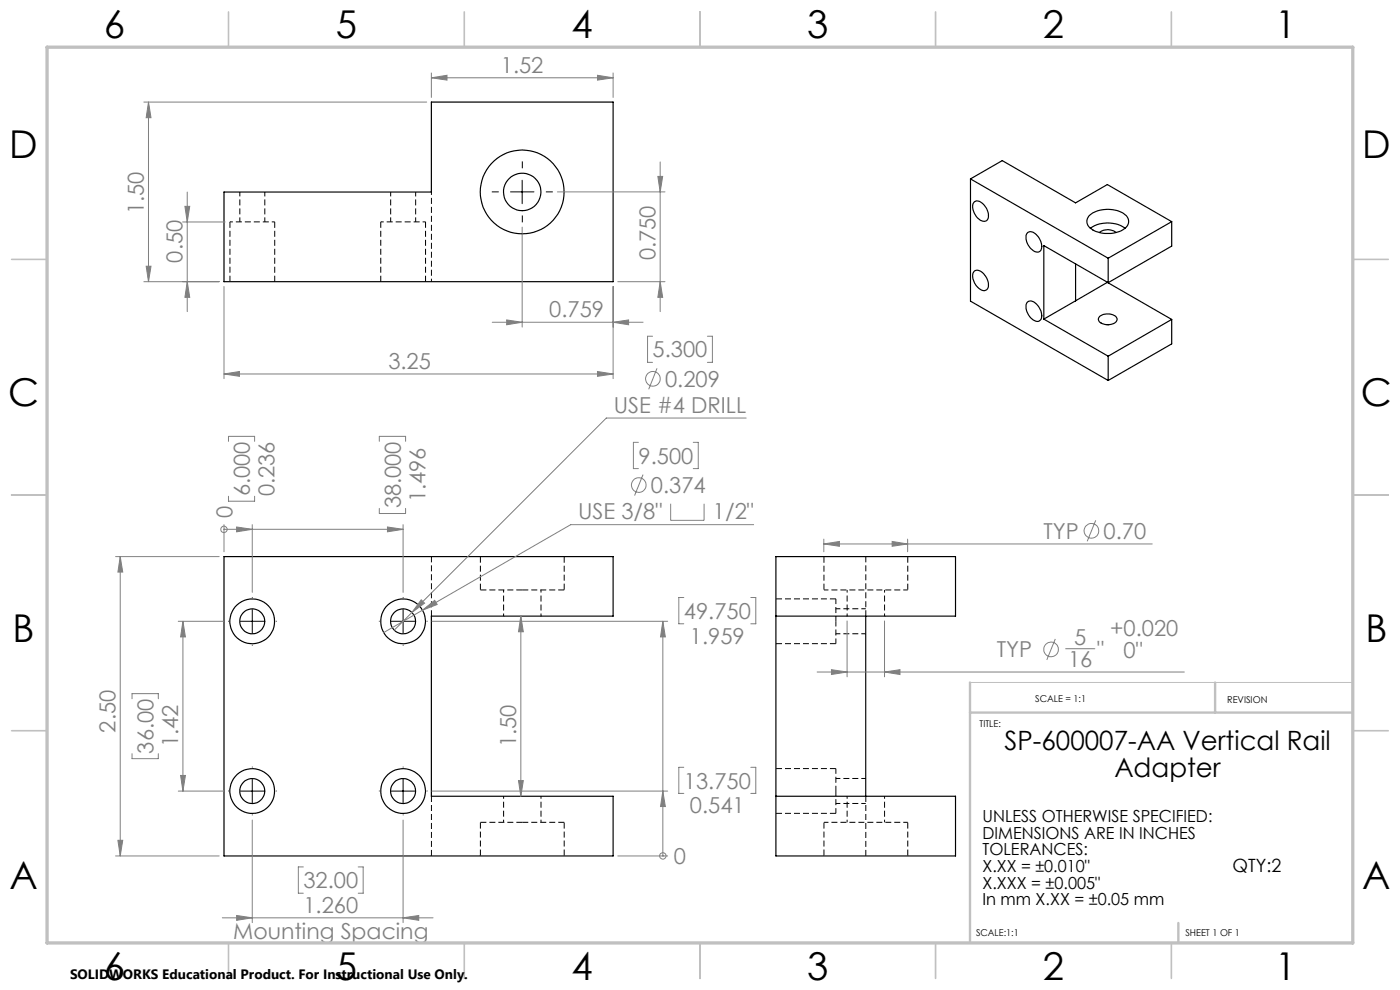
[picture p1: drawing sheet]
<svg xmlns="http://www.w3.org/2000/svg" width="297mm" height="210mm" viewBox="0 0 297 210" stroke-linecap="round" stroke-linejoin="round" font-family="sans-serif">
<g fill="none" stroke="#000" stroke-width=".21" stroke-dasharray="1.3 .6" stroke-linecap="butt">
<path d="M48.8 47.1v12.7M58.3 59.8v-12.7M80.8 47.1v12.7M90.3 59.8v-12.7M91.5 118v12.7M183.7 118v12.7M110.8 125.1h-8.9M119.7 125.1h-8.9M164.6 136.5h12.7M177.3 127h-12.7M91.5 168.9v12.6M101.9 174.4h8.9"/>
<path d="M110.8 174.4h8.9M164.6 172.5h12.7M177.3 163h-12.7M183.7 168.9v12.6"/>
</g>
<path d="M101.9 118v7.1M174.8 118v7.1M119.7 125.1v-7.1M192.6 125.1v-7.1M101.9 174.4v7.1M174.8 174.4v7.1M119.7 181.5v-7.1M192.6 181.5v-7.1" fill="none" stroke="#000" stroke-width=".21" stroke-dasharray="1.3 .6" stroke-dashoffset="-.1" stroke-linecap="butt"/>
<path d="M106.8 125.1v5.6M114.8 130.7v-5.6M179.7 125.1v5.6M187.7 130.7v-5.6M106.8 168.9v5.5M114.8 174.4v-5.5M179.7 168.9v5.5M187.7 174.4v-5.5" fill="none" stroke="#000" stroke-width=".21" stroke-dasharray="1.3 .6" stroke-dashoffset=".7" stroke-linecap="butt"/>
<g fill="none" stroke="#000" stroke-width=".25">
<path d="M205.9 38l6.7-3.9 15.6 8.9 6.7-3.9 13.7 7.9M205.9 38l29.2 16.8M205.9 38v25.9l29.2 16.8M47.5 40.7h44v-19h38.6v38.1h-82.6zM206.6 57.6a1.57 1.57 0 0 1 2.3 .7 2.35 2.35 0 0 1 .3 3.2 2.12 2.12 0 0 1-2.5-1.5 2.32 2.32 0 0 1-.1-2.4zM206.7 42.8a1.82 1.82 0 0 1 2.4 1.1 2.3 2.3 0 0 1 .1 2.9 2.31 2.31 0 0 1-2.6-1.8 1.98 1.98 0 0 1 .1-2.2zM218.1 49.3a1.66 1.66 0 0 1 2.1 .9 2.7 2.7 0 0 1 .5 3.1 1.56 1.56 0 0 1-2.2-.7 2.55 2.55 0 0 1-.4-3.3zM228.2 56v7.8M231.1 45.7a6.5 6.5 0 0 1 7.8 0 1.87 1.87 0 0 1-.7 3.1 6.4 6.4 0 0 1-7.3-.8 1.72 1.72 0 0 1 .2-2.3zM231.3 48.4a6.5 6.5 0 0 1 7.4 0M233.3 49.3a2.72 2.72 0 0 1 3.4 0M234.9 59.9l-6.7 3.9"/>
<path d="M248.6 47v5.2l-13.5 7.8v-5.2M248.6 47l-13.5 7.8M217.9 64.1a1.6 1.6 0 0 1 2.3 .8 2.65 2.65 0 0 1 .5 3 1.67 1.67 0 0 1-2.3-.8 2.64 2.64 0 0 1-.5-3zM221.4 67.7l13.7 7.9M221.4 67.7v-15.6l27.2 15.7M228.2 63.8l-6.8 3.9M233.2 67.2a2.75 2.75 0 0 1 3.7 .2 1.13 1.13 0 0 1-1.2 1.4 2.34 2.34 0 0 1-2.7-1zM234.7 68.9h.6M235.1 75.6v5.1M248.6 67.8v5.1l-13.5 7.8M248.6 67.8l-13.5 7.8M47.5 118.1h82.6v12.6h-38.6v38.2h38.6v12.7h-82.6z"/>
<path d="M164.6 130.7h38.1v-12.6h-38.1v63.5h38.1v-12.7h-38.1M183.7 130.7v38.2"/>
<circle cx="110.8" cy="40.7" r="8.9"/>
<circle cx="110.8" cy="40.7" r="4"/>
<circle cx="53.5" cy="131.8" r="4.7"/>
<circle cx="53.5" cy="131.8" r="2.65"/>
<circle cx="85.5" cy="131.8" r="2.65"/>
<circle cx="85.5" cy="131.8" r="4.8"/>
<circle cx="53.5" cy="167.8" r="4.7"/>
<circle cx="53.5" cy="167.8" r="2.66"/>
<circle cx="85.5" cy="167.8" r="2.66"/>
<circle cx="85.5" cy="167.8" r="4.8"/>
</g>
<path d="M48.8 47.1h9.5M80.8 47.1h9.5M91.5 59.8v-19.1" fill="none" stroke="#000" stroke-width=".21" stroke-dasharray="1.3 .6" stroke-dashoffset=".6" stroke-linecap="butt"/>
<path d="M50.9 40.7v6.4M56.2 47.1v-6.4M82.9 40.7v6.4M88.2 47.1v-6.4M177.3 134.4h6.4M183.7 129.1h-6.4M192.6 125.1h-17.8M174.8 174.4h17.8M177.3 170.4h6.4M183.7 165.1h-6.4" fill="none" stroke="#000" stroke-width=".21" stroke-dasharray="1.3 .6" stroke-dashoffset=".3" stroke-linecap="butt"/>
<path d="M177.3 131.8v4.7M177.3 127v4.8M177.3 167.8v4.7M177.3 163v4.8" fill="none" stroke="#000" stroke-width=".21" stroke-dasharray="1.3 .6" stroke-dashoffset=".2" stroke-linecap="butt"/>
<g fill="none" stroke="#808080" stroke-width=".21">
<path d="M91.5 16.5l3.3-.5v1zM91.5 15.5v5.2M91.5 16.5h38.6M126.8 16l3.3 .5-3.3 .5zM130.1 15.5v5.2M30.5 21.7h60M31.5 21.7l.5 3.3h-1zM31.5 21.7v38.1M139.6 37.4h1l-.5 3.3zM140.1 34.4v31.7M30.5 59.8h16M31 56.5h1l-.5 3.3z"/>
<path d="M38.7 47.1h9.1M39.2 43.8h1.1l-.6 3.3zM39.7 59.8l.6 3.3h-1.1zM39.7 40.7v25.4M110.8 48.2v21.2M118.3 40.7h22.8M131.1 59.8h10M140.1 59.8l.5 3.3h-1zM47.5 79.3l3.3-.5v1zM47.5 60.8v19.5M47.5 79.3h82.6M104.4 68.4h32"/>
<path d="M107.5 67.9l3.3 .5-3.3 .5zM126.8 78.8l3.3 .5-3.3 .5zM130.1 68.4l3.2-.5v1zM130.1 60.8v19.5M138.4 71.3h-1v5.6h1M139.4 78.1l-1.8 4.5M150.1 71.3h1v5.6h-1M48.5 93.6v-1h5.5v1M80.5 93.6v-1h5.5v1M135.4 93.8h-1v5.6h1M147.1 93.8h1v5.6h-1M158.3 88.7h-29.7l-45 45"/>
<path d="M24.5 118.1h22M25.5 118.1l.5 3.2h-1zM25.5 118.1v63.5M47.5 112.3h.1M47.5 111.3v5.7M47.5 112.3h38M48.5 105.3v1h5.5v-1M50.2 111.8l3.3 .5-3.3 .5zM53.5 111.3v14.4M80.5 107.8v1.1h5.5v-1.1M82.2 111.8l3.3 .5-3.3 .5zM85.5 111.3v14.4"/>
<path d="M136.4 100.7l-1.8 4.4M142.3 106.8v3.6h7.1v-3.6M159.9 111.3h-38.8l-31.5 18.1M174.8 115.4l3.3-.5v1zM174.8 114.4v2.6M174.8 115.4h69.6M189.3 114.9l3.2 .5-3.2 .5zM192.5 114.4v2.6M232.4 110.4l-1.8 4.4M37.8 131.8h9.6M38.8 131.8l.5 3.3h-1zM38.8 131.8v36"/>
<path d="M89.4 127.2l.7 .7-2.7 2zM89.6 129.4l2.6-2.1 .5 .9zM89.6 129.4l-8.2 4.8M91.7 131.8h49.9M110.5 130.7l.5 3.3h-1zM110.5 130.7v38.2M140.6 131.8l.5 3.3h-1zM140.6 131.8v49.8M145.1 126.7h-1.1v5.6h1.1M159.3 126.7h1v5.6h-1M179.7 131.7v11.9M187.6 131.7v11.9"/>
<path d="M223.9 135.5l-1.8 4.5M226.1 137.6h6.2M28 148.2v-1.1h5.6v1.1M28 159.9v1h5.6v-1M173.4 142.5h77.8M176.4 142.1l3.3 .4-3.3 .6zM187.6 142.5l3.3-.4v1zM25 178.3h1l-.5 3.3zM37.8 167.8h9.6M38.3 164.5h1l-.5 3.3zM53.5 173.9v21.8M85.5 173.9v21.8"/>
<path d="M91.7 167.8h49.9M110 165.6h1l-.5 3.3zM140.6 167.8l.5 3.3h-1zM145.1 162.8h-1.1v5.5h1.1M159.3 162.8h1v5.5h-1M24.5 181.6h22M47.2 194.7h44.7M50.2 194.2l3.3 .5-3.3 .5zM64.3 183.9h-1v5.6h1M76 183.9h1v5.6h-1M85.5 194.7l3.3-.5v1zM131.1 181.6h10.5"/>
<path d="M140.6 181.6h.1"/>
<circle cx="138.5" cy="80.4" r="1.55"/>
<circle cx="47.5" cy="112.3" r=".68"/>
<circle cx="135.5" cy="102.9" r="1.55"/>
<circle cx="231.5" cy="112.6" r="1.54"/>
<circle cx="223" cy="137.8" r="1.56"/>
<circle cx="140.6" cy="181.5" r=".67"/>
</g>
<g fill="none" stroke="#000" stroke-width=".21" stroke-dasharray="15.2 1.3 1.3 1.3" stroke-linecap="butt">
<path d="M110.8 35.7v-1.5M105.8 40.7h-1.5M110.8 45.7v1.5M115.8 40.7h1.5M48.5 131.8h-.1M53.5 126.8v-.2M53.5 136.8v.1M58.5 131.8h.2M80.5 131.8h-.1M85.5 126.8v-.2M85.5 136.8v.1M90.5 131.8h.2"/>
<path d="M48.5 167.8h-.1M53.5 162.8v-.2M53.5 172.8v.1M58.5 167.8h.2M80.5 167.8h-.1M85.5 162.8v-.2M85.5 172.8v.1M90.5 167.8h.2"/>
</g>
<path d="M110.8 38.2v5M108.3 40.7h5M51 131.8h5M53.5 129.3v5M83 131.8h5M85.5 129.3v5M51 167.8h5M53.5 165.3v5M83 167.8h5M85.5 165.3v5" fill="none" stroke="#000" stroke-width=".21"/>
<path d="M205.8 144.8h81.2" fill="none" stroke="#c0c0c0" stroke-width=".21"/>
<g fill="none" stroke="#c0c0c0" stroke-width=".35">
<path d="M48.5 2.5v7.5M98.5 2.5v7.5M148.5 2.5v7.5M198.5 2.5v7.5M248.5 2.5v7.5M2.5 55h7.5M287 55h7.5M2.5 105h7.5M287 105h7.5M2.5 155h7.5M287 155h7.5M48.5 200v7.5"/>
<path d="M98.5 200v7.5M148.5 200v7.5M198.5 200v7.5M248.5 200v7.5"/>
</g>
<path d="M205.8 144.8v55.2M205.8 151.2h81.2M257.8 144.8v6.4M250 195.8v4.2" fill="none" stroke="#c0c0c0" stroke-width=".5"/>
<path d="M10 10h277v190h-277z" fill="none" stroke="#c0c0c0" stroke-width=".7"/>
<g fill="#808080">
<path d="M126.8 16l3.3 .5-3.3 .5zM91.5 16.5l3.3-.5v1zM187.6 142.5l3.3-.4v1zM176.4 142.1l3.3 .4-3.3 .6zM189.3 114.9l3.2 .5-3.2 .5zM174.8 115.4l3.3-.5v1z"/>
<path d="M50.2 194.2l3.3 .5-3.3 .5zM85.5 194.7l3.3-.5v1zM89.6 129.4l3.1-1.2-.5-.9zM89.4 127.2l-2 2.7 2.7-2zM107.5 67.9l3.3 .5-3.3 .5zM130.1 68.4l3.2-.5v1zM47.5 79.3l3.3-.5v1zM126.8 78.8l3.3 .5-3.3 .5z"/>
<path d="M31 56.5h1l-.5 3.3zM31.5 21.7l.5 3.3h-1zM39.7 59.8l.6 3.3h-1.1zM39.2 43.8h1.1l-.6 3.3z"/>
<path d="M25.5 118.1l.5 3.2h-1zM25 178.3h1l-.5 3.3zM110.5 130.7l.5 3.3h-1zM110 165.6h1l-.5 3.3zM38.8 131.8l.5 3.3h-1zM38.3 164.5h1l-.5 3.3zM139.6 37.4h1l-.5 3.3zM140.1 59.8l.5 3.3h-1z"/>
<path d="M140.6 167.8l.5 3.3h-1zM140.6 131.8l.5 3.3h-1z"/>
<path d="M50.2 111.8l3.3 .5-3.3 .5zM82.2 111.8l3.3 .5-3.3 .5z"/>
</g>
<g font-size="8.1">
<text x="22" y="8">6</text>
<text x="71.2" y="8">5</text>
<text x="121.2" y="8">4</text>
<text x="171.2" y="8">3</text>
<text x="221.2" y="8">2</text>
<text x="270.5" y="8">1</text>
<text x="2" y="33.6">D</text>
<text x="289" y="33.6">D</text>
<text x="1.7" y="86.1">C</text>
<text x="288.7" y="86.1">C</text>
<text x="2.7" y="136.1">B</text>
<text x="289.7" y="136.1">B</text>
<text x="2" y="188.6">A</text>
<text x="289" y="188.6">A</text>
<text x="22" y="208">6</text>
<text x="71.2" y="208">5</text>
<text x="121.2" y="208">4</text>
<text x="171.2" y="208">3</text>
<text x="221.2" y="208">2</text>
<text x="270.5" y="208">1</text>
</g>
<g font-size="5.6">
<text x="213.1" y="159.1">SP-600007-AA Vertical Rail</text>
<text x="236.4" y="164.8">Adapter</text>
</g>
<g font-size="4.7" fill="#808080">
<text x="106.2" y="15.5">1.52</text>
<text x="30.5" y="45.5" transform="rotate(-90 30.5 45.5)">1.50</text>
<text x="38.7" y="55.7" transform="rotate(-90 38.7 55.7)">0.50</text>
<text x="139.1" y="55.2" transform="rotate(-90 139.1 55.2)">0.750</text>
<text x="116.5" y="67.3">0.759</text>
<text x="138.5" y="75.8">5.300</text>
<text x="82.4" y="78.3">3.25</text>
<text x="141.1" y="82.1">0.209</text>
<text x="130.2" y="87.7">USE #4 DRILL</text>
<text x="135.5" y="98.4">9.500</text>
<text x="53" y="105.2" transform="rotate(-90 53 105.2)">6.000</text>
<text x="58.3" y="105.2" transform="rotate(-90 58.3 105.2)">0.236</text>
<text x="85" y="107.8" transform="rotate(-90 85 107.8)">38.000</text>
<text x="90.3" y="106.5" transform="rotate(-90 90.3 106.5)">1.496</text>
<text x="138.1" y="104.6">0.374</text>
<text x="49.3" y="110" transform="rotate(-90 49.3 110)">0</text>
<text x="122.7" y="110.2">USE 3/8&quot;</text>
<text x="151.2" y="110.2">1/2&quot;</text>
<text x="221.3" y="114.3">TYP</text>
<text x="234.1" y="114.3">0.70</text>
<text x="145.1" y="131.3">49.750</text>
<text x="146.4" y="136.5">1.959</text>
<text x="227.9" y="136.9">5</text>
<text x="235.5" y="135">+0.020</text>
<text x="211.5" y="139.5">TYP</text>
<text x="226.6" y="141.5">16</text>
<text x="232.8" y="139.5">&quot;</text>
<text x="238.4" y="139.5">0&quot;</text>
<text x="24.5" y="155.4" transform="rotate(-90 24.5 155.4)">2.50</text>
<text x="32.6" y="159.8" transform="rotate(-90 32.6 159.8)">36.00</text>
<text x="37.8" y="158.5" transform="rotate(-90 37.8 158.5)">1.42</text>
<text x="109.5" y="158.5" transform="rotate(-90 109.5 158.5)">1.50</text>
<text x="145.1" y="167.3">13.750</text>
<text x="146.4" y="172.5">0.541</text>
<text x="142.9" y="183.3">0</text>
<text x="64.4" y="188.4">32.00</text>
<text x="64.4" y="193.7">1.260</text>
<text x="49.5" y="199.2">Mounting Spacing</text>
</g>
<text font-size="3.9" x="261.5" y="185">QTY:2</text>
<g font-size="3.5">
<text x="208.4" y="174.4">UNLESS OTHERWISE SPECIFIED:</text>
<text x="208.4" y="177.9">DIMENSIONS ARE IN INCHES</text>
<text x="208.4" y="181.5">TOLERANCES:</text>
<text x="208.4" y="185">X.XX = ±0.010&quot;</text>
<text x="208.4" y="188.5">X.XXX = ±0.005&quot;</text>
<text x="208.4" y="192">In mm X.XX = ±0.05 mm</text>
</g>
<text font-size="2.9" x="14.9" y="207.6">SOLIDWORKS Educational Product. For Instructional Use Only.</text>
<g font-size="2">
<text x="219.6" y="149">SCALE = 1:1</text>
<text x="260.3" y="149.2">REVISION</text>
<text x="207.8" y="154.1">TITLE:</text>
<text x="207.1" y="198.6">SCALE:1:1</text>
<text x="251.5" y="198.6">SHEET 1 OF 1</text>
</g>
</svg>
